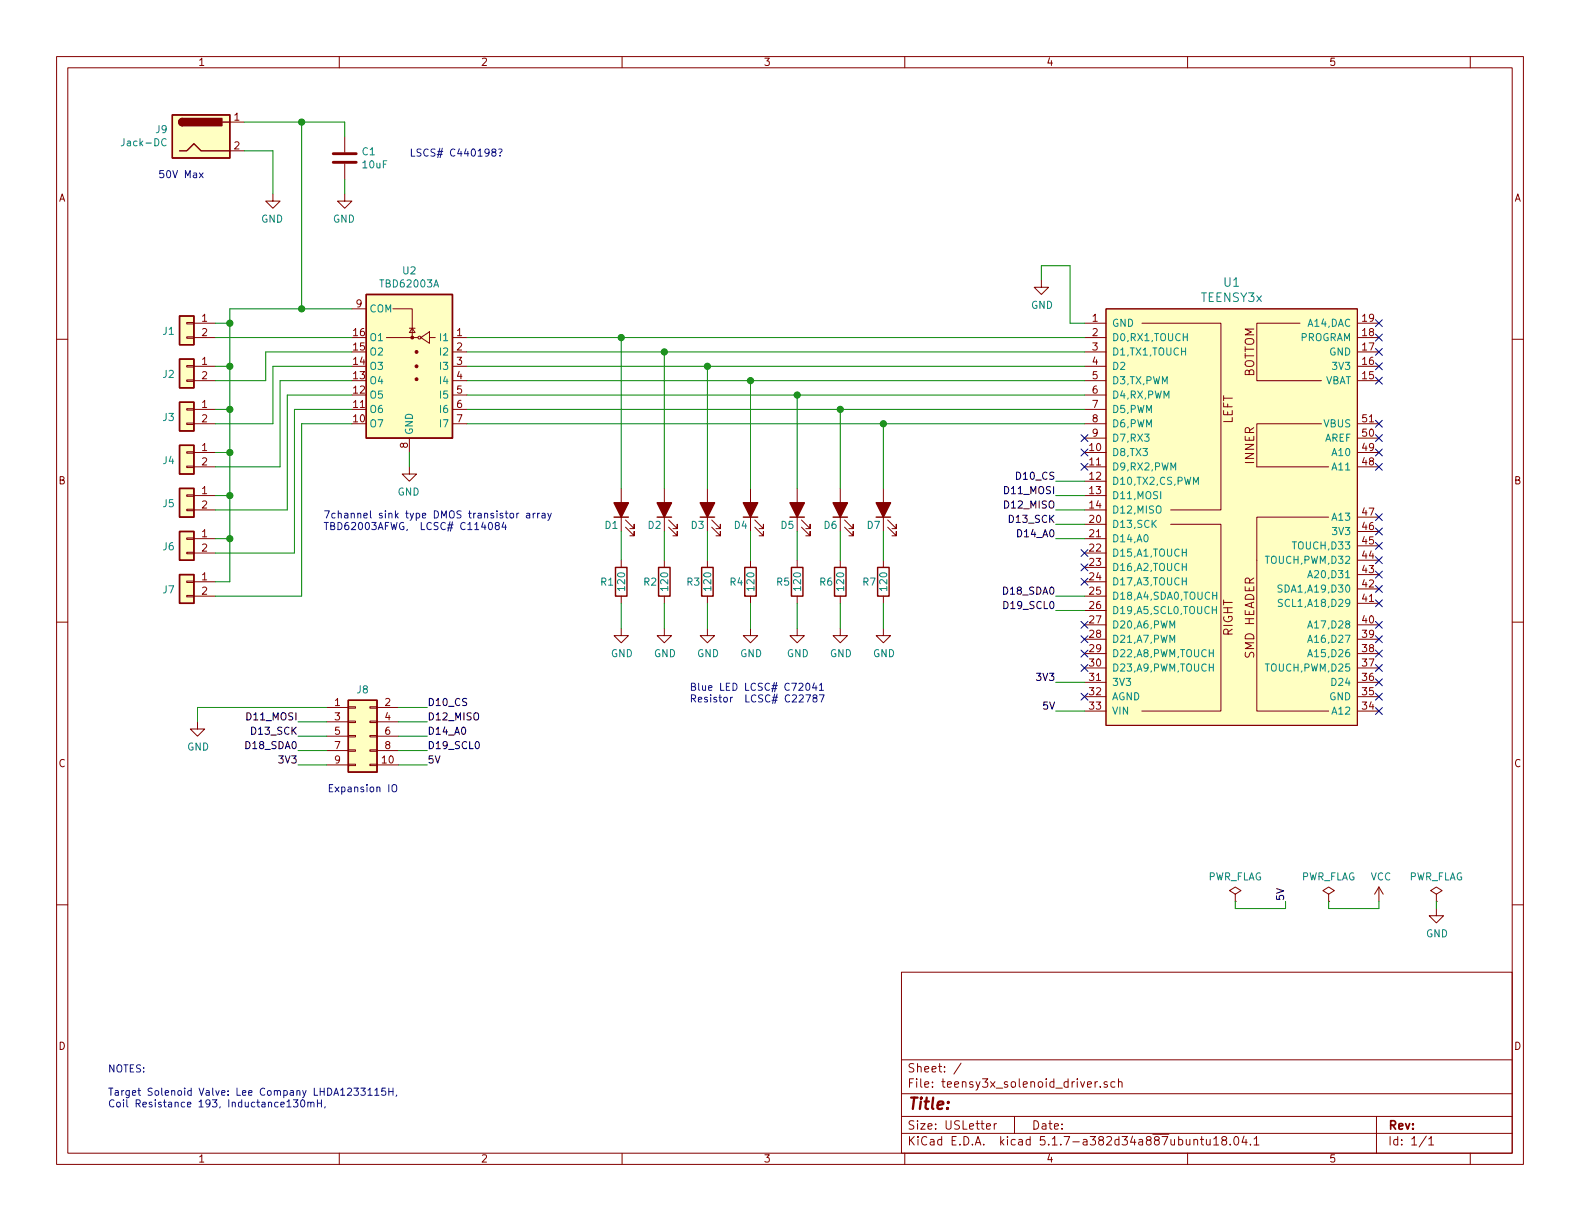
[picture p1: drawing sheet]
EESchema Schematic File Version 4
EELAYER 30 0
EELAYER END
$Descr USLetter 11000 8500
encoding utf-8
Sheet 1 1
Title ""
Date ""
Rev ""
Comp ""
Comment1 ""
Comment2 ""
Comment3 ""
Comment4 ""
$EndDescr
Text Notes 750  7800 0    50   ~ 0
NOTES:\n\nTarget Solenoid Valve: Lee Company LHDA1233115H,\nCoil Resistance 193, Inductance130mH,\n\n
$Comp
L Connector_Generic:Conn_02x05_Odd_Even J8
U 1 1
P 2475 5125
F 0 "J8" H 2525 5450 50  0000 C CNN
F 1 "Conn_02x05_Odd_Even" H 2525 5451 50  0001 C CNN
F 2 "5x2_shrd_header:5X2_SHRD_HEADER" H 2475 5125 50  0001 C CNN
F 3 "~" H 2475 5125 50  0001 C CNN
	1    2475 5125
	1    0    0    -1  
$EndComp
Wire Wire Line
	2275 5025 2075 5025
Wire Wire Line
	2275 5125 2075 5125
Wire Wire Line
	2275 5225 2075 5225
Wire Wire Line
	2275 5325 2075 5325
Wire Wire Line
	2775 4925 2975 4925
Wire Wire Line
	2775 5025 2975 5025
Wire Wire Line
	2775 5125 2975 5125
Wire Wire Line
	2775 5225 2975 5225
Wire Wire Line
	2775 5325 2975 5325
$Comp
L power:GND #PWR010
U 1 1
P 1375 5025
F 0 "#PWR010" H 1375 4775 50  0001 C CNN
F 1 "GND" H 1380 4852 50  0000 C CNN
F 2 "" H 1375 5025 50  0001 C CNN
F 3 "" H 1375 5025 50  0001 C CNN
	1    1375 5025
	1    0    0    -1  
$EndComp
Wire Wire Line
	1375 5025 1375 4925
Wire Wire Line
	1375 4925 2275 4925
Text Label 2975 4925 0    50   ~ 0
D10_CS
Text Label 2075 5025 2    50   ~ 0
D11_MOSI
Text Label 2975 5025 0    50   ~ 0
D12_MISO
Text Label 2075 5125 2    50   ~ 0
D13_SCK
Text Label 2975 5125 0    50   ~ 0
D14_A0
Text Label 2075 5225 2    50   ~ 0
D18_SDA0
Text Label 2975 5225 0    50   ~ 0
D19_SCL0
Text Label 2075 5325 2    50   ~ 0
3V3
Text Label 2975 5325 0    50   ~ 0
5V
Text Notes 2775 5525 2    50   ~ 0
Expansion IO
$Comp
L Connector:Jack-DC J9
U 1 1
P 1400 950
F 0 "J9" H 1170 1000 50  0000 R CNN
F 1 "Jack-DC" H 1170 909 50  0000 R CNN
F 2 "Connector_BarrelJack:BarrelJack_CUI_PJ-063AH_Horizontal" H 1450 910 50  0001 C CNN
F 3 "~" H 1450 910 50  0001 C CNN
	1    1400 950 
	1    0    0    -1  
$EndComp
Text Notes 2250 3700 0    50   ~ 0
7channel sink type DMOS transistor array\nTBD62003AFWG,  LCSC# C114084
Wire Wire Line
	1900 1050 1700 1050
$Comp
L power:GND #PWR0101
U 1 1
P 1900 1350
F 0 "#PWR0101" H 1900 1100 50  0001 C CNN
F 1 "GND" H 1905 1177 50  0000 C CNN
F 2 "" H 1900 1350 50  0001 C CNN
F 3 "" H 1900 1350 50  0001 C CNN
	1    1900 1350
	-1   0    0    -1  
$EndComp
$Comp
L power:PWR_FLAG #FLG0101
U 1 1
P 9250 6275
F 0 "#FLG0101" H 9250 6350 50  0001 C CNN
F 1 "PWR_FLAG" H 9250 6448 50  0000 C CNN
F 2 "" H 9250 6275 50  0001 C CNN
F 3 "~" H 9250 6275 50  0001 C CNN
	1    9250 6275
	1    0    0    -1  
$EndComp
$Comp
L power:VCC #PWR0103
U 1 1
P 9600 6275
F 0 "#PWR0103" H 9600 6125 50  0001 C CNN
F 1 "VCC" H 9615 6448 50  0000 C CNN
F 2 "" H 9600 6275 50  0001 C CNN
F 3 "" H 9600 6275 50  0001 C CNN
	1    9600 6275
	1    0    0    -1  
$EndComp
Wire Wire Line
	9250 6275 9250 6325
Wire Wire Line
	9250 6325 9600 6325
Wire Wire Line
	9600 6325 9600 6275
$Comp
L power:PWR_FLAG #FLG0102
U 1 1
P 8600 6275
F 0 "#FLG0102" H 8600 6350 50  0001 C CNN
F 1 "PWR_FLAG" H 8600 6448 50  0000 C CNN
F 2 "" H 8600 6275 50  0001 C CNN
F 3 "~" H 8600 6275 50  0001 C CNN
	1    8600 6275
	1    0    0    -1  
$EndComp
Wire Wire Line
	8600 6275 8600 6325
Wire Wire Line
	8600 6325 8950 6325
Wire Wire Line
	8950 6325 8950 6275
Text Label 8950 6275 1    50   ~ 0
5V
$Comp
L power:PWR_FLAG #FLG0103
U 1 1
P 10000 6275
F 0 "#FLG0103" H 10000 6350 50  0001 C CNN
F 1 "PWR_FLAG" H 10000 6448 50  0000 C CNN
F 2 "" H 10000 6275 50  0001 C CNN
F 3 "~" H 10000 6275 50  0001 C CNN
	1    10000 6275
	1    0    0    -1  
$EndComp
Wire Wire Line
	10000 6275 10000 6325
$Comp
L power:GND #PWR0102
U 1 1
P 10000 6325
F 0 "#PWR0102" H 10000 6075 50  0001 C CNN
F 1 "GND" H 10005 6152 50  0000 C CNN
F 2 "" H 10000 6325 50  0001 C CNN
F 3 "" H 10000 6325 50  0001 C CNN
	1    10000 6325
	1    0    0    -1  
$EndComp
$Comp
L TBD62003A~:TBD62003A U2
U 1 1
P 2850 2550
F 0 "U2" H 2850 3217 50  0000 C CNN
F 1 "TBD62003A" H 2850 3126 50  0000 C CNN
F 2 "SOP-16_custom:SOP-16_3.9x9.9mm_P1.27mm" H 2900 2000 50  0001 L CNN
F 3 "http://www.ti.com/lit/ds/symlink/uln2003a.pdf" H 2950 2350 50  0001 C CNN
	1    2850 2550
	-1   0    0    -1  
$EndComp
Wire Wire Line
	2850 3150 2850 3250
$Comp
L power:GND #PWR0104
U 1 1
P 2850 3250
F 0 "#PWR0104" H 2850 3000 50  0001 C CNN
F 1 "GND" H 2855 3077 50  0000 C CNN
F 2 "" H 2850 3250 50  0001 C CNN
F 3 "" H 2850 3250 50  0001 C CNN
	1    2850 3250
	-1   0    0    -1  
$EndComp
$Comp
L Connector_Generic:Conn_01x02 J1
U 1 1
P 1300 2250
F 0 "J1" H 1380 2196 50  0000 L CNN
F 1 "Conn_01x02" H 1380 2151 50  0001 L CNN
F 2 "Connector_JST:JST_PH_S2B-PH-K_1x02_P2.00mm_Horizontal" H 1300 2250 50  0001 C CNN
F 3 "~" H 1300 2250 50  0001 C CNN
	1    1300 2250
	-1   0    0    -1  
$EndComp
$Comp
L Connector_Generic:Conn_01x02 J2
U 1 1
P 1300 2550
F 0 "J2" H 1380 2496 50  0000 L CNN
F 1 "Conn_01x02" H 1380 2451 50  0001 L CNN
F 2 "Connector_JST:JST_PH_S2B-PH-K_1x02_P2.00mm_Horizontal" H 1300 2550 50  0001 C CNN
F 3 "~" H 1300 2550 50  0001 C CNN
	1    1300 2550
	-1   0    0    -1  
$EndComp
$Comp
L Connector_Generic:Conn_01x02 J3
U 1 1
P 1300 2850
F 0 "J3" H 1380 2796 50  0000 L CNN
F 1 "Conn_01x02" H 1380 2751 50  0001 L CNN
F 2 "Connector_JST:JST_PH_S2B-PH-K_1x02_P2.00mm_Horizontal" H 1300 2850 50  0001 C CNN
F 3 "~" H 1300 2850 50  0001 C CNN
	1    1300 2850
	-1   0    0    -1  
$EndComp
$Comp
L Connector_Generic:Conn_01x02 J4
U 1 1
P 1300 3150
F 0 "J4" H 1380 3096 50  0000 L CNN
F 1 "Conn_01x02" H 1380 3051 50  0001 L CNN
F 2 "Connector_JST:JST_PH_S2B-PH-K_1x02_P2.00mm_Horizontal" H 1300 3150 50  0001 C CNN
F 3 "~" H 1300 3150 50  0001 C CNN
	1    1300 3150
	-1   0    0    -1  
$EndComp
$Comp
L Connector_Generic:Conn_01x02 J5
U 1 1
P 1300 3450
F 0 "J5" H 1380 3396 50  0000 L CNN
F 1 "Conn_01x02" H 1380 3351 50  0001 L CNN
F 2 "Connector_JST:JST_PH_S2B-PH-K_1x02_P2.00mm_Horizontal" H 1300 3450 50  0001 C CNN
F 3 "~" H 1300 3450 50  0001 C CNN
	1    1300 3450
	-1   0    0    -1  
$EndComp
$Comp
L Connector_Generic:Conn_01x02 J6
U 1 1
P 1300 3750
F 0 "J6" H 1380 3696 50  0000 L CNN
F 1 "Conn_01x02" H 1380 3651 50  0001 L CNN
F 2 "Connector_JST:JST_PH_S2B-PH-K_1x02_P2.00mm_Horizontal" H 1300 3750 50  0001 C CNN
F 3 "~" H 1300 3750 50  0001 C CNN
	1    1300 3750
	-1   0    0    -1  
$EndComp
$Comp
L Connector_Generic:Conn_01x02 J7
U 1 1
P 1300 4050
F 0 "J7" H 1380 3996 50  0000 L CNN
F 1 "Conn_01x02" H 1380 3951 50  0001 L CNN
F 2 "Connector_JST:JST_PH_S2B-PH-K_1x02_P2.00mm_Horizontal" H 1300 4050 50  0001 C CNN
F 3 "~" H 1300 4050 50  0001 C CNN
	1    1300 4050
	-1   0    0    -1  
$EndComp
Wire Wire Line
	2450 2350 1500 2350
Wire Wire Line
	1600 2250 1500 2250
Wire Wire Line
	2450 2150 2100 2150
Wire Wire Line
	1600 2150 1600 2250
Wire Wire Line
	1600 2250 1600 2550
Wire Wire Line
	1600 2550 1500 2550
Connection ~ 1600 2250
Wire Wire Line
	1600 2550 1600 2850
Wire Wire Line
	1600 2850 1500 2850
Connection ~ 1600 2550
Wire Wire Line
	1600 2850 1600 3150
Wire Wire Line
	1600 3150 1500 3150
Connection ~ 1600 2850
Wire Wire Line
	1600 3150 1600 3450
Wire Wire Line
	1600 3450 1500 3450
Connection ~ 1600 3150
Wire Wire Line
	1600 3450 1600 3750
Wire Wire Line
	1600 3750 1500 3750
Connection ~ 1600 3450
Wire Wire Line
	1600 3750 1600 4050
Wire Wire Line
	1600 4050 1500 4050
Connection ~ 1600 3750
Wire Wire Line
	2450 2450 1850 2450
Wire Wire Line
	1850 2450 1850 2650
Wire Wire Line
	1850 2650 1500 2650
Wire Wire Line
	1500 2950 1900 2950
Wire Wire Line
	1900 2950 1900 2550
Wire Wire Line
	1900 2550 2450 2550
Wire Wire Line
	1500 3250 1950 3250
Wire Wire Line
	1950 3250 1950 2650
Wire Wire Line
	1950 2650 2450 2650
Wire Wire Line
	1500 3550 2000 3550
Wire Wire Line
	2000 3550 2000 2750
Wire Wire Line
	2000 2750 2450 2750
Wire Wire Line
	1500 3850 2050 3850
Wire Wire Line
	2050 3850 2050 2850
Wire Wire Line
	2050 2850 2450 2850
Wire Wire Line
	1500 4150 2100 4150
Wire Wire Line
	2100 4150 2100 2950
Wire Wire Line
	2100 2950 2450 2950
Wire Wire Line
	2100 850  2100 2150
Connection ~ 2100 2150
Wire Wire Line
	2100 2150 1600 2150
Wire Wire Line
	1700 850  2100 850 
Text Notes 1100 1250 0    50   ~ 0
50V Max
$Comp
L Device:C C1
U 1 1
P 2400 1100
F 0 "C1" H 2515 1146 50  0000 L CNN
F 1 "10uF" H 2515 1055 50  0000 L CNN
F 2 "LED_SMD:LED_0603_1608Metric" H 2438 950 50  0001 C CNN
F 3 "~" H 2400 1100 50  0001 C CNN
	1    2400 1100
	1    0    0    -1  
$EndComp
Wire Wire Line
	2100 850  2400 850 
Connection ~ 2100 850 
Wire Wire Line
	2400 850  2400 950 
Wire Wire Line
	1900 1050 1900 1350
$Comp
L power:GND #PWR0105
U 1 1
P 2400 1350
F 0 "#PWR0105" H 2400 1100 50  0001 C CNN
F 1 "GND" H 2405 1177 50  0000 C CNN
F 2 "" H 2400 1350 50  0001 C CNN
F 3 "" H 2400 1350 50  0001 C CNN
	1    2400 1350
	-1   0    0    -1  
$EndComp
Wire Wire Line
	2400 1250 2400 1350
Text Notes 2850 1100 0    50   ~ 0
LSCS# C440198	
$Comp
L Device:LED_ALT D7
U 1 1
P 6150 3550
F 0 "D7" V 6040 3670 50  0000 R CNN
F 1 "LED_ALT" V 6098 3432 50  0001 R CNN
F 2 "LED_SMD:LED_0603_1608Metric" H 6150 3550 50  0001 C CNN
F 3 "~" H 6150 3550 50  0001 C CNN
	1    6150 3550
	0    -1   -1   0   
$EndComp
$Comp
L Device:LED_ALT D6
U 1 1
P 5850 3550
F 0 "D6" V 5740 3670 50  0000 R CNN
F 1 "LED_ALT" V 5798 3432 50  0001 R CNN
F 2 "LED_SMD:LED_0603_1608Metric" H 5850 3550 50  0001 C CNN
F 3 "~" H 5850 3550 50  0001 C CNN
	1    5850 3550
	0    -1   -1   0   
$EndComp
$Comp
L Device:LED_ALT D5
U 1 1
P 5550 3550
F 0 "D5" V 5440 3670 50  0000 R CNN
F 1 "LED_ALT" V 5498 3432 50  0001 R CNN
F 2 "LED_SMD:LED_0603_1608Metric" H 5550 3550 50  0001 C CNN
F 3 "~" H 5550 3550 50  0001 C CNN
	1    5550 3550
	0    -1   -1   0   
$EndComp
$Comp
L Device:LED_ALT D3
U 1 1
P 4925 3550
F 0 "D3" V 4815 3670 50  0000 R CNN
F 1 "LED_ALT" V 4873 3432 50  0001 R CNN
F 2 "LED_SMD:LED_0603_1608Metric" H 4925 3550 50  0001 C CNN
F 3 "~" H 4925 3550 50  0001 C CNN
	1    4925 3550
	0    -1   -1   0   
$EndComp
$Comp
L Device:LED_ALT D2
U 1 1
P 4625 3550
F 0 "D2" V 4515 3670 50  0000 R CNN
F 1 "LED_ALT" V 4573 3432 50  0001 R CNN
F 2 "LED_SMD:LED_0603_1608Metric" H 4625 3550 50  0001 C CNN
F 3 "~" H 4625 3550 50  0001 C CNN
	1    4625 3550
	0    -1   -1   0   
$EndComp
$Comp
L Device:LED_ALT D1
U 1 1
P 4325 3550
F 0 "D1" V 4215 3670 50  0000 R CNN
F 1 "LED_ALT" V 4273 3432 50  0001 R CNN
F 2 "LED_SMD:LED_0603_1608Metric" H 4325 3550 50  0001 C CNN
F 3 "~" H 4325 3550 50  0001 C CNN
	1    4325 3550
	0    -1   -1   0   
$EndComp
Wire Wire Line
	7250 1850 7250 1950
Wire Wire Line
	7450 1850 7250 1850
Wire Wire Line
	7450 2250 7450 1850
Wire Wire Line
	7550 2250 7450 2250
NoConn ~ 7550 3050
NoConn ~ 7550 3850
NoConn ~ 7550 4050
NoConn ~ 7550 3950
Text Label 7350 4950 2    50   ~ 0
5V
Text Label 7350 4750 2    50   ~ 0
3V3
Text Label 7350 4250 2    50   ~ 0
D19_SCL0
Text Label 7350 4150 2    50   ~ 0
D18_SDA0
Text Label 7350 3750 2    50   ~ 0
D14_A0
Text Label 7350 3650 2    50   ~ 0
D13_SCK
Text Label 7350 3550 2    50   ~ 0
D12_MISO
Text Label 7350 3450 2    50   ~ 0
D11_MOSI
Text Label 7350 3350 2    50   ~ 0
D10_CS
Wire Wire Line
	7550 3750 7350 3750
Wire Wire Line
	7550 4950 7350 4950
Wire Wire Line
	7550 4750 7350 4750
Wire Wire Line
	7550 3650 7350 3650
Wire Wire Line
	7550 3550 7350 3550
Wire Wire Line
	7550 3450 7350 3450
Wire Wire Line
	7550 3350 7350 3350
Wire Wire Line
	7550 4150 7350 4150
Wire Wire Line
	7550 4250 7350 4250
NoConn ~ 9600 4950
NoConn ~ 9600 4850
NoConn ~ 9600 4750
NoConn ~ 9600 4650
NoConn ~ 9600 4550
NoConn ~ 9600 4450
NoConn ~ 9600 4350
NoConn ~ 9600 4200
NoConn ~ 9600 4100
NoConn ~ 9600 4000
NoConn ~ 9600 3900
NoConn ~ 9600 3800
NoConn ~ 9600 3700
NoConn ~ 9600 3600
NoConn ~ 9600 3250
NoConn ~ 9600 3150
NoConn ~ 9600 3050
NoConn ~ 9600 2950
NoConn ~ 9600 2650
NoConn ~ 9600 2550
NoConn ~ 9600 2450
NoConn ~ 9600 2350
NoConn ~ 9600 2250
NoConn ~ 7550 4850
NoConn ~ 7550 4650
NoConn ~ 7550 4550
NoConn ~ 7550 4450
NoConn ~ 7550 4350
NoConn ~ 7550 3250
NoConn ~ 7550 3150
$Comp
L power:GND #PWR01
U 1 1
P 7250 1950
F 0 "#PWR01" H 7250 1700 50  0001 C CNN
F 1 "GND" H 7255 1777 50  0000 C CNN
F 2 "" H 7250 1950 50  0001 C CNN
F 3 "" H 7250 1950 50  0001 C CNN
	1    7250 1950
	1    0    0    -1  
$EndComp
$Comp
L teensy3:TEENSY3x U1
U 1 1
P 8600 3450
F 0 "U1" H 8575 4937 60  0000 C CNN
F 1 "TEENSY3x" H 8575 4831 60  0000 C CNN
F 2 "teensy3x:TEENSY3X" H 8300 3650 60  0001 C CNN
F 3 "" H 8300 3650 60  0000 C CNN
	1    8600 3450
	1    0    0    -1  
$EndComp
Wire Wire Line
	3250 2350 4325 2350
Wire Wire Line
	3250 2550 4925 2550
Wire Wire Line
	4325 3400 4325 2350
Connection ~ 4325 2350
Wire Wire Line
	4325 2350 7550 2350
Wire Wire Line
	4625 3400 4625 2450
Wire Wire Line
	3250 2450 4625 2450
Connection ~ 4625 2450
Wire Wire Line
	4625 2450 7550 2450
Wire Wire Line
	4925 3400 4925 2550
Connection ~ 4925 2550
Wire Wire Line
	4925 2550 7550 2550
Wire Wire Line
	5550 3400 5550 2750
Wire Wire Line
	5850 3400 5850 2850
Wire Wire Line
	6150 3400 6150 2950
Wire Wire Line
	4325 3700 4325 3900
Wire Wire Line
	4625 3700 4625 3900
Wire Wire Line
	4925 3700 4925 3900
Wire Wire Line
	5550 3700 5550 3900
Wire Wire Line
	5850 3700 5850 3900
Wire Wire Line
	6150 3700 6150 3900
Wire Wire Line
	4325 4200 4325 4375
Wire Wire Line
	4625 4200 4625 4375
Wire Wire Line
	4925 4200 4925 4375
$Comp
L Device:LED_ALT D4
U 1 1
P 5225 3550
F 0 "D4" V 5115 3670 50  0000 R CNN
F 1 "LED_ALT" V 5173 3432 50  0001 R CNN
F 2 "LED_SMD:LED_0603_1608Metric" H 5225 3550 50  0001 C CNN
F 3 "~" H 5225 3550 50  0001 C CNN
	1    5225 3550
	0    -1   -1   0   
$EndComp
Wire Wire Line
	3250 2650 5225 2650
Wire Wire Line
	5225 3400 5225 2650
Connection ~ 5225 2650
Wire Wire Line
	5225 2650 7550 2650
Wire Wire Line
	5225 3700 5225 3900
Connection ~ 5550 2750
Wire Wire Line
	5550 2750 7550 2750
Connection ~ 5850 2850
Wire Wire Line
	5850 2850 7550 2850
Wire Wire Line
	3250 2750 5550 2750
Wire Wire Line
	3250 2850 5850 2850
Wire Wire Line
	6150 4200 6150 4375
Wire Wire Line
	5850 4200 5850 4375
Wire Wire Line
	5550 4200 5550 4375
Wire Wire Line
	5225 4200 5225 4375
Connection ~ 6150 2950
Wire Wire Line
	6150 2950 7550 2950
Wire Wire Line
	3250 2950 6150 2950
$Comp
L power:GND #PWR02
U 1 1
P 4325 4375
F 0 "#PWR02" H 4325 4125 50  0001 C CNN
F 1 "GND" H 4330 4202 50  0000 C CNN
F 2 "" H 4325 4375 50  0001 C CNN
F 3 "" H 4325 4375 50  0001 C CNN
	1    4325 4375
	1    0    0    -1  
$EndComp
$Comp
L power:GND #PWR03
U 1 1
P 4625 4375
F 0 "#PWR03" H 4625 4125 50  0001 C CNN
F 1 "GND" H 4630 4202 50  0000 C CNN
F 2 "" H 4625 4375 50  0001 C CNN
F 3 "" H 4625 4375 50  0001 C CNN
	1    4625 4375
	1    0    0    -1  
$EndComp
$Comp
L power:GND #PWR04
U 1 1
P 4925 4375
F 0 "#PWR04" H 4925 4125 50  0001 C CNN
F 1 "GND" H 4930 4202 50  0000 C CNN
F 2 "" H 4925 4375 50  0001 C CNN
F 3 "" H 4925 4375 50  0001 C CNN
	1    4925 4375
	1    0    0    -1  
$EndComp
$Comp
L power:GND #PWR05
U 1 1
P 5225 4375
F 0 "#PWR05" H 5225 4125 50  0001 C CNN
F 1 "GND" H 5230 4202 50  0000 C CNN
F 2 "" H 5225 4375 50  0001 C CNN
F 3 "" H 5225 4375 50  0001 C CNN
	1    5225 4375
	1    0    0    -1  
$EndComp
$Comp
L power:GND #PWR06
U 1 1
P 5550 4375
F 0 "#PWR06" H 5550 4125 50  0001 C CNN
F 1 "GND" H 5555 4202 50  0000 C CNN
F 2 "" H 5550 4375 50  0001 C CNN
F 3 "" H 5550 4375 50  0001 C CNN
	1    5550 4375
	1    0    0    -1  
$EndComp
$Comp
L power:GND #PWR07
U 1 1
P 5850 4375
F 0 "#PWR07" H 5850 4125 50  0001 C CNN
F 1 "GND" H 5855 4202 50  0000 C CNN
F 2 "" H 5850 4375 50  0001 C CNN
F 3 "" H 5850 4375 50  0001 C CNN
	1    5850 4375
	1    0    0    -1  
$EndComp
$Comp
L power:GND #PWR08
U 1 1
P 6150 4375
F 0 "#PWR08" H 6150 4125 50  0001 C CNN
F 1 "GND" H 6155 4202 50  0000 C CNN
F 2 "" H 6150 4375 50  0001 C CNN
F 3 "" H 6150 4375 50  0001 C CNN
	1    6150 4375
	1    0    0    -1  
$EndComp
Text Notes 4800 4900 0    50   ~ 0
Blue LED LCSC# C72041\nResistor  LCSC# C22787
$Comp
L Device:R R1
U 1 1
P 4325 4050
F 0 "R1" H 4175 4050 50  0000 L CNN
F 1 "120" V 4325 3975 50  0000 L CNN
F 2 "Resistor_SMD:R_0603_1608Metric" V 4255 4050 50  0001 C CNN
F 3 "~" H 4325 4050 50  0001 C CNN
	1    4325 4050
	1    0    0    -1  
$EndComp
$Comp
L Device:R R2
U 1 1
P 4625 4050
F 0 "R2" H 4475 4050 50  0000 L CNN
F 1 "120" V 4625 3975 50  0000 L CNN
F 2 "Resistor_SMD:R_0603_1608Metric" V 4555 4050 50  0001 C CNN
F 3 "~" H 4625 4050 50  0001 C CNN
	1    4625 4050
	1    0    0    -1  
$EndComp
$Comp
L Device:R R3
U 1 1
P 4925 4050
F 0 "R3" H 4775 4050 50  0000 L CNN
F 1 "120" V 4925 3975 50  0000 L CNN
F 2 "Resistor_SMD:R_0603_1608Metric" V 4855 4050 50  0001 C CNN
F 3 "~" H 4925 4050 50  0001 C CNN
	1    4925 4050
	1    0    0    -1  
$EndComp
$Comp
L Device:R R4
U 1 1
P 5225 4050
F 0 "R4" H 5075 4050 50  0000 L CNN
F 1 "120" V 5225 3975 50  0000 L CNN
F 2 "Resistor_SMD:R_0603_1608Metric" V 5155 4050 50  0001 C CNN
F 3 "~" H 5225 4050 50  0001 C CNN
	1    5225 4050
	1    0    0    -1  
$EndComp
$Comp
L Device:R R5
U 1 1
P 5550 4050
F 0 "R5" H 5400 4050 50  0000 L CNN
F 1 "120" V 5550 3975 50  0000 L CNN
F 2 "Resistor_SMD:R_0603_1608Metric" V 5480 4050 50  0001 C CNN
F 3 "~" H 5550 4050 50  0001 C CNN
	1    5550 4050
	1    0    0    -1  
$EndComp
$Comp
L Device:R R6
U 1 1
P 5850 4050
F 0 "R6" H 5700 4050 50  0000 L CNN
F 1 "120" V 5850 3975 50  0000 L CNN
F 2 "Resistor_SMD:R_0603_1608Metric" V 5780 4050 50  0001 C CNN
F 3 "~" H 5850 4050 50  0001 C CNN
	1    5850 4050
	1    0    0    -1  
$EndComp
$Comp
L Device:R R7
U 1 1
P 6150 4050
F 0 "R7" H 6000 4050 50  0000 L CNN
F 1 "120" V 6150 3975 50  0000 L CNN
F 2 "Resistor_SMD:R_0603_1608Metric" V 6080 4050 50  0001 C CNN
F 3 "~" H 6150 4050 50  0001 C CNN
	1    6150 4050
	1    0    0    -1  
$EndComp
$EndSCHEMATC
